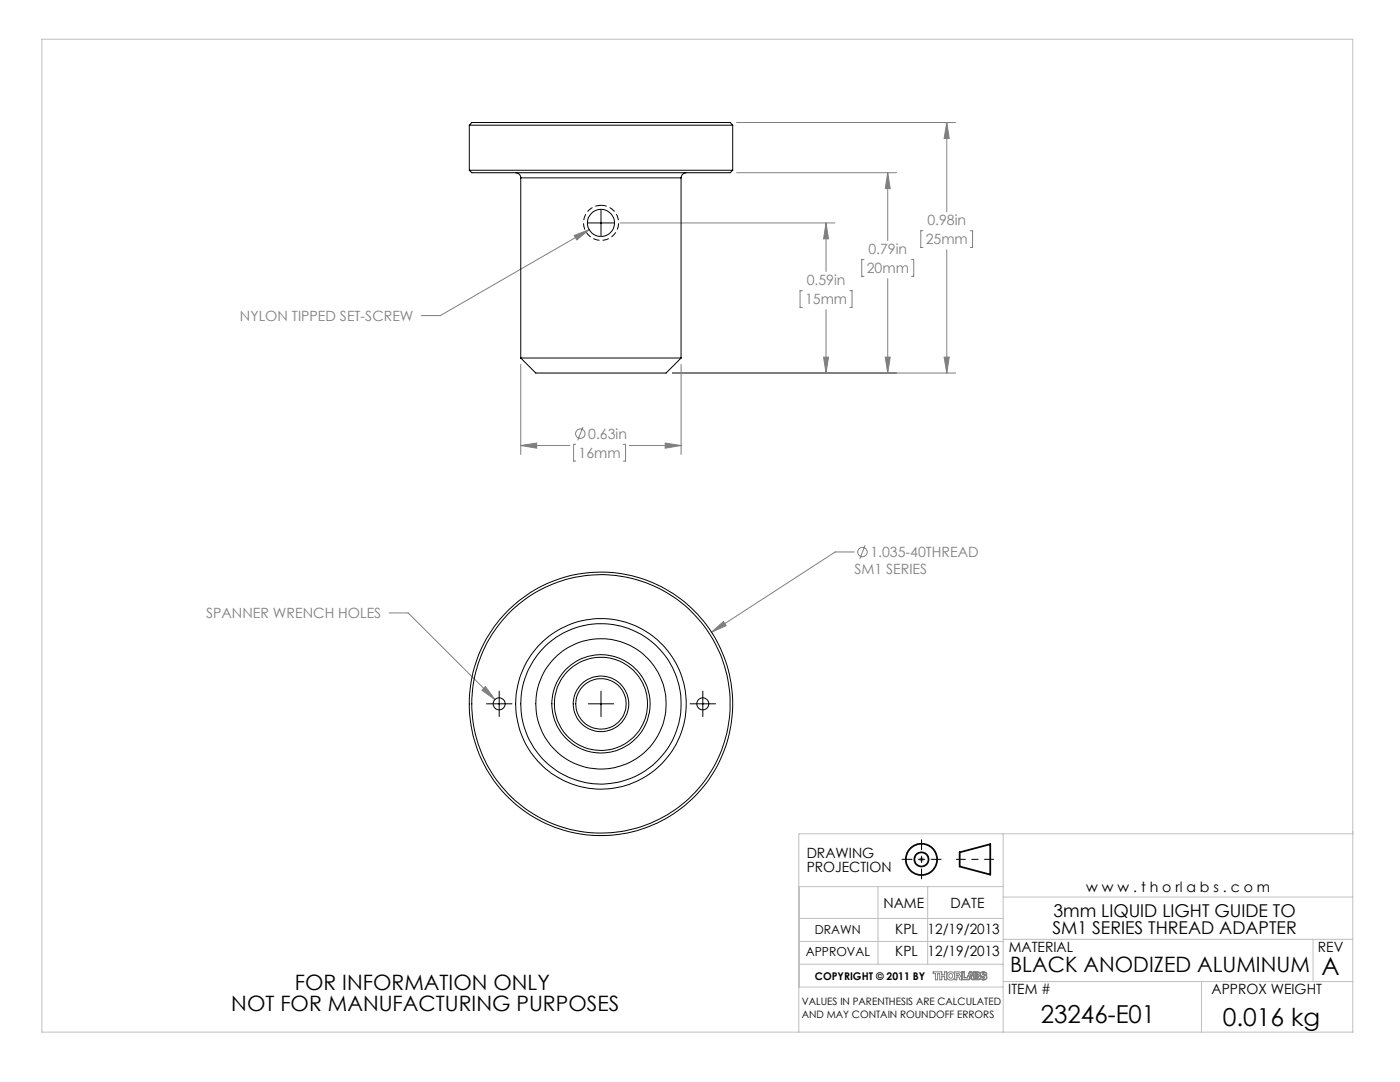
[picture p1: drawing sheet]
<svg xmlns="http://www.w3.org/2000/svg" width="279mm" height="216mm" viewBox="0 0 279 216" stroke-linecap="round" stroke-linejoin="round" font-family="sans-serif">
<g fill="none" stroke="#000" stroke-width=".35">
<path d="M191.5 170.1l6.1-1.6v6l-6.1-1.6z"/>
<circle cx="183.9" cy="171.5" r="3.1"/>
<circle cx="183.9" cy="171.5" r="1.41"/>
</g>
<g fill="none" stroke="#808080" stroke-width=".2">
<path d="M147 34.5h31.9M147 24.4h43.7M177.2 34.5l.5 3.1h-1zM177.2 34.5v13.5M188.9 24.4l.5 3.2h-1zM188.9 24.4v17.9M114.6 47l3-1.2-2.5 2.1zM117.6 45.8l-29.7 17.2h-3.8M123.8 44.5h42.8M160.1 58h-.4v3.3h.4M164.9 44.5l.4 3.2h-.9zM164.9 44.5v9.7"/>
<path d="M169.6 58h.4v3.3h-.4M172.4 51.8h-.4v3.3h.4M177.2 55.6v18.8M181.9 51.8h.5v3.3h-.5M184.2 46h-.4v3.4h.4M188.9 49.8v24.6M193.7 46h.4v3.4h-.4M103.9 72.7v18M134.2 74.4h56.5M135.9 72.7v18M164.4 71.3h.9l-.4 3.1zM164.9 61.8v12.6"/>
<path d="M176.7 71.3h1l-.5 3.1zM188.4 71.3h1l-.5 3.1zM103.9 88.9l3.2-.5v1zM103.9 88.9h9.8M114.9 88.7h-.4v3.3h.4M116.3 85.2l-1 2.7M124.4 88.7h.4v3.3h-.4M125.6 88.9h10.3M132.8 88.4l3.1 .5-3.1 .5zM170.5 110.1h-3.8l-24.7 16.1M172.6 108.8l-1 2.7M77.6 122.3h3.9l17.3 17.3"/>
<path d="M96.9 137l1.9 2.6-2.6-1.9zM142 126.2l2.4-2.2 .5 .8zM183.4 171.5h1M183.6 171.1l.7 .7M183.9 171v1M184.3 171.1l-.7 .7M186.2 193.9h1.8v.6h.5v-.6h.4v1.6h-.4v-.6h-.5v.6h-.5v-1.2h-.4v1.2h-.4v-1.2h-.5zM189.4 194.4a.42 .42 0 0 1 .7 .3 .42 .42 0 0 1-.6 .4zM191 194.2h.3a.19 .19 0 0 1 .2 .2 .19 .19 0 0 1-.2 .2h-.3zM191.7 194.8l.2 .6M191.7 194.8h.1M193.7 194.4l.2 .5h-.4z"/>
<path d="M193.7 194.5l.1 .4h-.2zM194.7 194.3h.4a.18 .18 0 0 1 .2 .2 .18 .18 0 0 1-.2 .1h-.4zM194.7 194.8h.4a.19 .19 0 0 1 .2 .2 .19 .19 0 0 1-.2 .2h-.4zM194.8 194.3l.4 .2-.4 .1zM194.8 194.9h.4v.2h-.4zM195.7 194.9l-.2-.2 .2-.2 .1 .3 .3 .1M196.1 194.9l.3 .2h-.3zM196.1 194.9h-.4l-.3-.2a.37 .37 0 0 0 .2-.5 .37 .37 0 0 0-.5-.2h-.7v1.3l-.5-1.3h-.4l-.4 1.1h-.7v-1.1h-.4v1.4h1.4l.1-.2h.4l.1 .2h1.3l.4-.3a.59 .59 0 0 0 .7 .4 .59 .59 0 0 0 .4-.8l-.7-.4h.2l.2 .2h.3a.57 .57 0 0 0-.6-.5 .57 .57 0 0 0-.5 .6l.3 .2a.33 .33 0 0 1 .5 .3 .28 .28 0 0 1-.3 .1 .28 .28 0 0 1-.2-.3M196.1 194.4l.3 .1zM196.5 194.5h.1M196.5 194.5a.55 .55 0 0 1 .4 .7 .55 .55 0 0 1-.8 .3l-.4-.2-.3 .2h-1.4l-.1-.2h-.4l-.1 .2h-1.8l-.3-.6h-.3v.6h-.5v-1.6h.8a.46 .46 0 0 1 .6 .3 .46 .46 0 0 1-.2 .6M196.5 194.5h.4a.68 .68 0 0 0-.5-.6 .68 .68 0 0 0-.7 .3l-.3-.2-1.1-.1v1l-.3-1h-.5l-.5 1.2h-.5v-1.2h-.6v1.6"/>
<circle cx="115.8" cy="86.5" r=".95"/>
<circle cx="172.1" cy="110.2" r=".94"/>
<circle cx="189.8" cy="194.7" r=".81"/>
</g>
<path d="M190.8 171.5h7.5" fill="none" stroke="#000" stroke-width=".2" stroke-dasharray="15.2 1.3 1.3 1.3" stroke-dashoffset="13.4"/>
<path d="M180 171.5h7.8M183.9 167.6v7.8" fill="none" stroke="#000" stroke-width=".2" stroke-dasharray="15.2 1.3 1.3 1.3" stroke-dashoffset="13.2"/>
<g fill="none" stroke="#c0c0c0" stroke-width=".2">
<path d="M8.4 7.8h261.6v198.2h-261.6zM159.4 176.9h40.8M175.2 176.9v15.5M185.1 176.9v15.5M200.2 166.4v39.6M200.2 179h69.8M270 166.4h-110.6v39.6M159.4 192.4h40.8M159.4 187.9h40.8M159.4 183.3h40.8M159.4 197h40.8M200.2 187.4h69.8"/>
<path d="M200.2 195.9h69.8M239.8 195.9v10.1M262 187.4v8.5"/>
</g>
<path d="M120 41a3.5 3.5 0 0 1 3.1 4.9 3.5 3.5 0 0 1-5.8 .8 3.5 3.5 0 0 1 1.7-5.6l1-.1" fill="none" stroke="#000" stroke-width=".2" stroke-dasharray="1.3 .6" stroke-dashoffset=".1" stroke-linecap="butt"/>
<path d="M116.4 124.8h.1M123.5 124.8h.1" fill="none" stroke="#000" stroke-width=".2" stroke-dasharray="1.3 .6"/>
<path d="M117.4 44.5h5.1M119.9 41.9v5.1M99.6 137.9v5.1M119.9 137.9v5.1M140.3 137.9v5.1M97.1 140.4h5.1M117.4 140.4h5.1M137.7 140.4h5.1" fill="none" stroke="#000" stroke-width=".2"/>
<path d="M164.4 71.3h.9l-.4 3.1zM164.9 44.5l.4 3.2h-.9zM177.2 34.5l.5 3.1h-1zM176.7 71.3h1l-.5 3.1zM188.9 24.4l.5 3.2h-1zM188.4 71.3h1l-.5 3.1zM132.8 88.4l3.1 .5-3.1 .5zM103.9 88.9l3.2-.5v1zM114.6 47l.5 .9 2.5-2.1zM142 126.2l2.9-1.4-.5-.8zM96.9 137l-.7 .7 2.6 1.9z" fill="#808080"/>
<g fill="none" stroke="#000" stroke-width=".2">
<path d="M93.7 25l.5-.6h51.5l.5 .6M93.7 25h52.5M93.7 34h52.5M93.7 34l.5 .5h51.5l.5-.5M93.7 25v9M102.9 34.5a1.02 1.02 0 0 1 1 1M103.9 35.5h32M103.9 35.5v35.9M135.9 35.5v35.9M136.9 34.5a1.09 1.09 0 0 0-1 1M146.2 25v9M103.9 71.4h32"/>
<path d="M103.9 71.4l3 3h26l3-3"/>
<circle cx="119.9" cy="44.5" r="2.71"/>
<circle cx="99.6" cy="140.5" r="1.21"/>
<circle cx="119.9" cy="140.5" r="17"/>
<circle cx="119.9" cy="140.4" r="13"/>
<circle cx="119.9" cy="140.4" r="9.3"/>
<circle cx="119.9" cy="140.4" r="9.8"/>
<circle cx="119.9" cy="140.5" r="5"/>
<circle cx="119.9" cy="140.5" r="25.8"/>
<circle cx="119.9" cy="140.4" r="16"/>
<circle cx="119.9" cy="140.5" r="26.3"/>
<circle cx="119.9" cy="140.4" r="5.5"/>
<circle cx="140.3" cy="140.5" r="1.21"/>
</g>
<g font-size="4.9">
<text x="263.8" y="194.5">A</text>
<text x="207.7" y="204.2">23246-E01</text>
<text x="244" y="204.8">0.016 kg</text>
</g>
<g font-size="4.2">
<text x="58.8" y="197.5">FOR INFORMATION ONLY</text>
<text x="201.6" y="193.9">BLACK ANODIZED ALUMINUM</text>
<text x="46.2" y="201.7">NOT FOR MANUFACTURING PURPOSES</text>
</g>
<g font-size="3.5">
<text x="210.2" y="182.9">3mm LIQUID LIGHT GUIDE TO</text>
<text x="210" y="186.4">SM1 SERIES THREAD ADAPTER</text>
</g>
<g font-size="2.8" fill="#808080">
<text x="185.1" y="45">0.98in</text>
<text x="173.3" y="50.7">0.79in</text>
<text x="184.7" y="48.8">25mm</text>
<text x="161" y="56.9">0.59in</text>
<text x="173" y="54.5">20mm</text>
<text x="47.9" y="64">NYLON TIPPED SET-SCREW</text>
<text x="160.7" y="60.7">15mm</text>
<text x="117.4" y="87.6">0.63in</text>
<text x="115.5" y="91.4">16mm</text>
<text x="173.7" y="111.2">1.035-40THREAD</text>
<text x="170.5" y="114.6">SM1 SERIES</text>
<text x="41.1" y="123.3">SPANNER WRENCH HOLES</text>
</g>
<g font-size="2.8">
<text x="161" y="171.2">DRAWING</text>
<text x="161" y="174">PROJECTION</text>
<text x="216.8" y="178">w w w . t h o rl a b s . c o m</text>
<text x="176.3" y="181.2">NAME</text>
<text x="189.7" y="181.2">DATE</text>
<text x="178.7" y="186.4">KPL 12/19/2013</text>
<text x="178.7" y="190.7">KPL 12/19/2013</text>
<text x="201.3" y="189.9">MATERIAL</text>
<text x="263" y="189.9">REV</text>
<text x="201.2" y="198.3">ITEM #</text>
<text x="241.8" y="198.3">APPROX WEIGHT</text>
</g>
<g font-size="2.5">
<text x="160.8" y="190.7">APPROVAL</text>
<text x="162.6" y="186.4">DRAWN</text>
</g>
<text font-size="2.1" x="162.6" y="195.5">COPYRIGHT © 2011 BY</text>
<g font-size="2">
<text x="160" y="200.6">VALUES IN PARENTHESIS ARE CALCULATED</text>
<text x="160" y="203.2">AND MAY CONTAIN ROUNDOFF ERRORS</text>
</g>
</svg>
